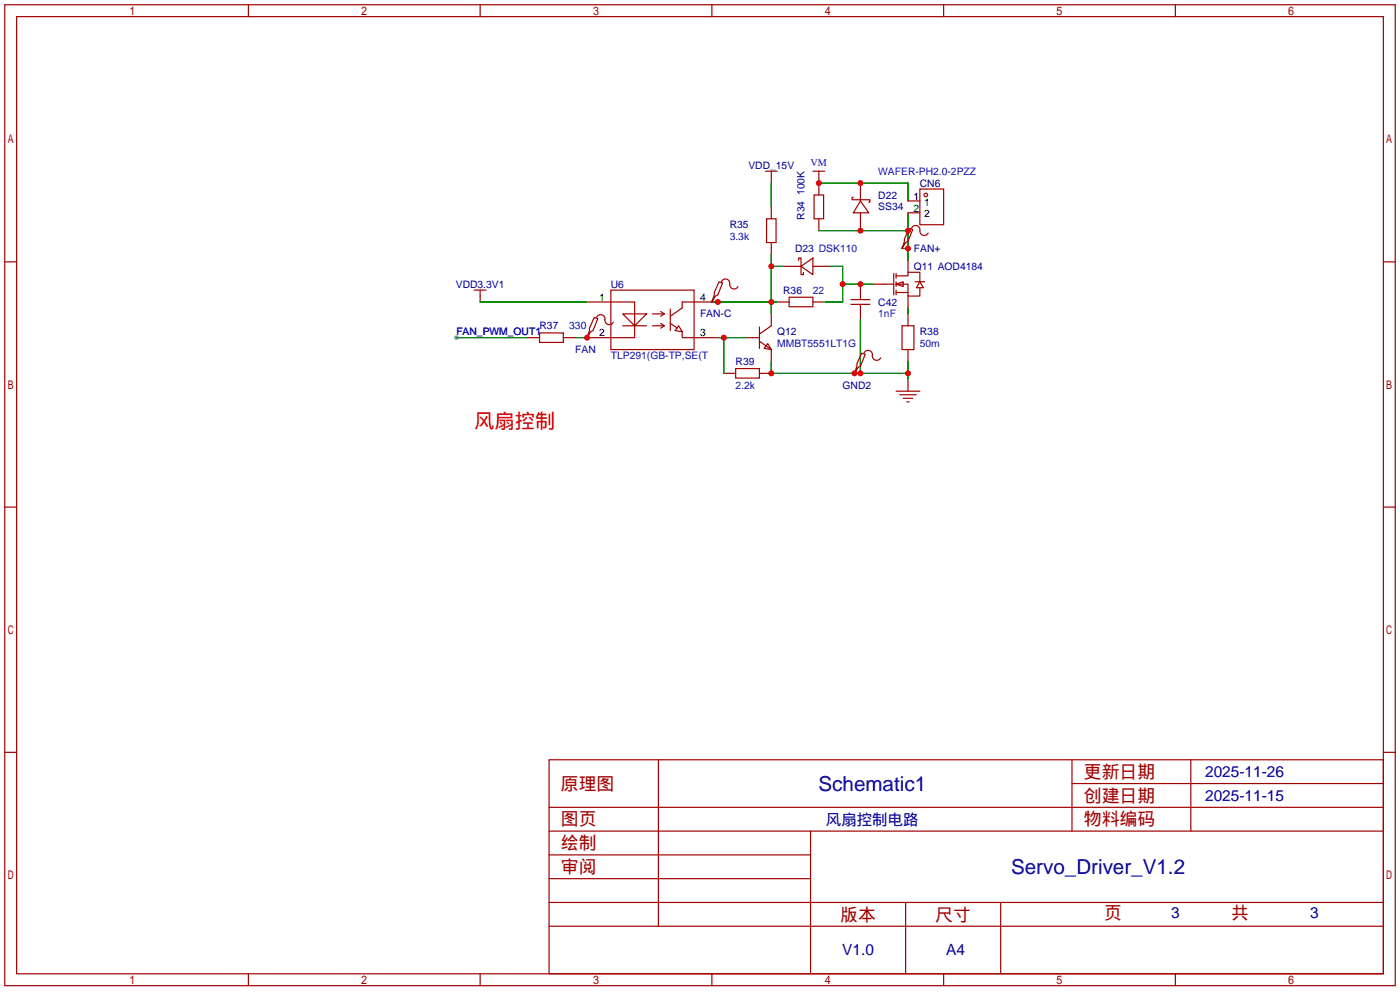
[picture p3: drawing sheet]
<svg xmlns="http://www.w3.org/2000/svg" width="299mm" height="212mm" viewBox="0 0 299 212" stroke-linecap="round" stroke-linejoin="round" font-family="sans-serif">
<circle cx="97.5" cy="72.1" r=".51" fill="#999"/>
<g fill="none" stroke="#a10000" stroke-width=".25">
<path d="M1 1h297.2v209.6h-297.2zM3.6 3.6h292.1v204.4h-292.1zM53.1 1v2.6M102.6 1v2.6M152.1 1v2.6M201.7 1v2.6M251.2 1v2.6M163.6 36.6h2.5M164.8 36.6v2.5M173.7 36.6h2.6M175 36.6v5.1M175 39.1h.1"/>
<path d="M183.9 39.1v3.8M1 55.9h2.6M163.8 46.7h2.1v5.1h-2.1zM164.8 44.2v2.5M164.8 51.8v2.6M167.4 56.9h3.8M170.7 55.6v-.5h.5v3.6h.5v-.5M171.2 56.9l2.5-1.8v3.6zM173.7 56.9h3.8M174 41.7h2v5h-2zM175 46.7v2.6M182.4 42.2h-.3v.5h3.8v.5h-.2"/>
<path d="M183.9 42.9l1.8 2.6h-3.3zM183.9 45.5v3.8M191 58.4v4.6M191.5 58.9h2.6v-.7h2.5v2M191.5 58.4v1M192.8 52.8v.3M194.1 55.6v2.6M194.1 42.9h2.5M194.1 45.5h2.5M194.3 48.8l.8 .2-1 2.6-.6 .2-.7 1.3 .5-1.5v-.5zM194.8 48.8a.93 .93 0 0 1 1.1-.6 .93 .93 0 0 1 .7 1.1 .94 .94 0 0 0 .7 1 .94 .94 0 0 0 1.1-.5M196.6 40.4h5.1v7.6h-5.1z"/>
<path d="M295.7 55.9h2.5M101.3 62h2.6M102.6 62v2.5M112.8 72.1h2.5M115.3 71.1h5.1v2.1h-5.1zM120.4 72.1h2.5M125.5 64.5h10.1v7.6h-10.1M125.5 71.9v.2M127 67.8l.8 .3-1.1 2.5-.5 .3-.7 1.2 .5-1.5v-.5zM127.5 67.8a.93 .93 0 0 1 1.1-.5 .93 .93 0 0 1 .7 1 .94 .94 0 0 0 .7 1 .94 .94 0 0 0 1.1-.5M130.6 62h17.7v12.7h-17.7zM133.1 67.1h5.1l-2.6 2.5z"/>
<path d="M133.1 69.6h5.1M139.4 69.6h2.6M139.4 67.1h2.6M141.2 66.5l.8 .6M141.2 69.1l.8 .5M142 67.1l-.8 .5M142 69.6l-.8 .5M143.3 66v4.6M143.3 69.1l1.5 1M145 69.6l.8 1.3-1.5-.3zM145.8 70.9v1.2h7.6M152.1 64.3v.2"/>
<path d="M153.4 64.5h-7.6v1.3l-2.5 1.8M153.7 60.2l.7 .3-1 2.5-.5 .2-.8 1.3 .6-1.5v-.5zM154.2 60.2a.93 .93 0 0 1 1.1-.6 .93 .93 0 0 1 .7 1.1 .94 .94 0 0 0 .6 1 .94 .94 0 0 0 1.1-.5M154.7 79.8h2.5M157.2 78.7h5.1v2.1h-5.1zM159.8 72.1h2.5M162.3 79.8h2.5M162.3 72.9l2.5 1.8M162.3 69.8v4.6M164.1 73.4l.7 1.3-1.5-.3zM164.8 67.1v2.5l-2.5 1.8M164.8 74.7v2.5"/>
<path d="M166.1 64.5h2.6M168.7 63.5h5v2h-5zM173.7 64.5h2.6M181.9 65h4M181.9 64h4M182.6 79.5v.3M183.9 60.7v3.3M183.9 65v3.3M184.1 75.4l.8 .3-1 2.5-.5 .3-.8 1.3 .5-1.6v-.5zM184.7 75.4a.93 .93 0 0 1 1.1-.5 .93 .93 0 0 1 .6 1 .94 .94 0 0 0 .7 1 .94 .94 0 0 0 1.1-.4M186.4 60.7h4.6M191.5 60.7h2.6v2.5h2.5v-1.7"/>
<path d="M191.5 60.7l1.5-.5v1zM191.5 60.2v1M191.5 62v1M191.5 62.5h2.6M192.8 69.6h2.5v5.1h-2.5zM194.1 63.2v2.6M194.1 67.1v2.5M194.1 74.7v2.5M195.6 60.2h2M196.6 60.2l.8 1.3h-1.6zM191.5 83.6h5.1M192.3 84.3h3.5"/>
<path d="M193 85.1h2.1M193.8 85.9h.5M194.1 81v2.6M1 108.3h2.6M295.7 108.3h2.5M1 160.7h2.6M117.3 162.3h178.4v45.7h-178.4zM117.3 177.5h178.4M117.3 172.5h178.4M140.7 162.3v35.6M173.2 177.5v30.5M229.1 162.3v15.2"/>
<path d="M229.1 167.4h66.6M254.5 162.3v15.2M295.7 160.7h2.5M117.3 182.6h55.9M117.3 197.9h178.4M117.3 192.8h178.4M117.3 187.7h55.9M193.5 192.8v15.2M213.9 192.8v15.2M53.1 208v2.6M102.6 208v2.6M152.1 208v2.6"/>
<path d="M201.7 208v2.6M251.2 208v2.6"/>
<circle cx="197.9" cy="41.7" r=".38"/>
</g>
<g fill="none" stroke="#008700" stroke-width=".25">
<path d="M164.8 39.1v5.1M175 39.1h19.1v3.8M164.8 56.9h2.6M164.8 54.4v12.7M175 49.3h19.1M177.5 56.9h2.6v7.6h-3.8M192.8 53.1h1.3M194.1 45.5v10.1M97.5 72.1h15.3M102.6 64.5h22.9M122.9 72.1h2.6M152.1 64.5h14"/>
<path d="M153.4 72.1h6.4M154.7 72.1v7.7M164.8 77.2v2.6h29.3M180.1 60.7h6.3M183.9 68.3v11.5M194.1 65.8v1.3M194.1 77.2v3.8"/>
</g>
<g fill="#c00">
<circle cx="183.9" cy="39.1" r=".63"/>
<circle cx="175" cy="39.1" r=".63"/>
<circle cx="194.1" cy="49.3" r=".63"/>
<circle cx="183.9" cy="49.3" r=".63"/>
<circle cx="194.1" cy="53.1" r=".63"/>
<circle cx="180.1" cy="60.7" r=".63"/>
<circle cx="183.9" cy="60.7" r=".63"/>
<circle cx="125.5" cy="72.1" r=".63"/>
<circle cx="194.1" cy="79.8" r=".63"/>
<circle cx="183.9" cy="79.8" r=".63"/>
<circle cx="182.6" cy="79.8" r=".63"/>
<circle cx="164.8" cy="79.8" r=".63"/>
<circle cx="153.4" cy="64.5" r=".63"/>
<circle cx="164.8" cy="64.5" r=".63"/>
<circle cx="164.8" cy="56.9" r=".63"/>
<circle cx="154.7" cy="72.1" r=".63"/>
</g>
<g font-size="4.4" fill="#000080">
<text x="174.9" y="168.9">Schematic1</text>
<text x="216.1" y="186.7">Servo_Driver_V1.2</text>
</g>
<text font-size="4.3" fill="#f00" x="101.3" y="91.5">风扇控制</text>
<g font-size="3.8" fill="#a00000">
<text x="231.6" y="166.2">更新日期</text>
<text x="119.9" y="168.7">原理图</text>
<text x="231.6" y="171.2">创建日期</text>
<text x="119.9" y="176.3">图页</text>
<text x="231.6" y="176.3">物料编码</text>
<text x="119.9" y="181.4">绘制</text>
<text x="119.9" y="186.5">审阅</text>
<text x="179.6" y="196.6">版本</text>
<text x="199.9" y="196.6">尺寸</text>
<text x="236" y="196.4">页</text>
<text x="263.1" y="196.4">共</text>
</g>
<g font-size="3.3" fill="#000080">
<text x="257.6" y="166">2025-11-26</text>
<text x="257.6" y="171.1">2025-11-15</text>
<text x="176.5" y="176.1">风扇控制电路</text>
<text x="250.3" y="196.2">3</text>
<text x="280" y="196.2">3</text>
<text x="180" y="204.1">V1.0</text>
<text x="202.2" y="204.1">A4</text>
</g>
<g font-size="2.2" fill="#00f">
<text x="173.2" y="35.6">VM</text>
<text x="187.7" y="37.3">WAFER-PH2.0-2PZZ</text>
<text x="156" y="51.3">3.3k</text>
<text x="173.7" y="62.7">22</text>
<text x="97.5" y="71.6">FAN_PWM_OUT1</text>
<text x="121.7" y="70.4">330</text>
<text x="187.7" y="67.8">1nF</text>
<text x="130.6" y="76.7">TLP291(GB-TP,SE(T</text>
<text x="166.1" y="74.2">MMBT5551LT1G</text>
<text x="196.6" y="74.2">50m</text>
<text x="157.2" y="83.1">2.2k</text>
</g>
<g font-size="2.2" fill="#000080">
<text x="160" y="36.1">VDD_15V</text>
<text x="172" y="41.7" transform="rotate(-90 172 41.7)">100K</text>
<text x="196.6" y="39.9">CN6</text>
<text x="172" y="47" transform="rotate(-90 172 47)">R34</text>
<text x="187.7" y="45">SS34</text>
<text x="187.7" y="42.4">D22</text>
<text x="156" y="48.8">R35</text>
<text x="169.9" y="53.8">D23 DSK110</text>
<text x="195.3" y="53.8">FAN+</text>
<text x="195.3" y="57.7">Q11 AOD4184</text>
<text x="97.4" y="61.5">VDD3.3V1</text>
<text x="130.6" y="61.5">U6</text>
<text x="167.4" y="62.7">R36</text>
<text x="187.7" y="65.3">C42</text>
<text x="115.3" y="70.4">R37</text>
<text x="149.6" y="67.8">FAN-C</text>
<text x="166.1" y="71.6">Q12</text>
<text x="196.6" y="71.6">R38</text>
<text x="122.9" y="75.4">FAN</text>
<text x="157.2" y="78">R39</text>
<text x="180.1" y="83.1">GND2</text>
</g>
<g font-size="2.2">
<text x="195.2" y="42.7">1</text>
<text x="195.2" y="45.2">2</text>
<text x="197.5" y="43.9">1</text>
<text x="197.5" y="46.5">2</text>
<text x="128.1" y="64.2">1</text>
<text x="149.6" y="64.2">4</text>
<text x="128.1" y="71.9">2</text>
<text x="149.6" y="71.9">3</text>
</g>
</svg>
